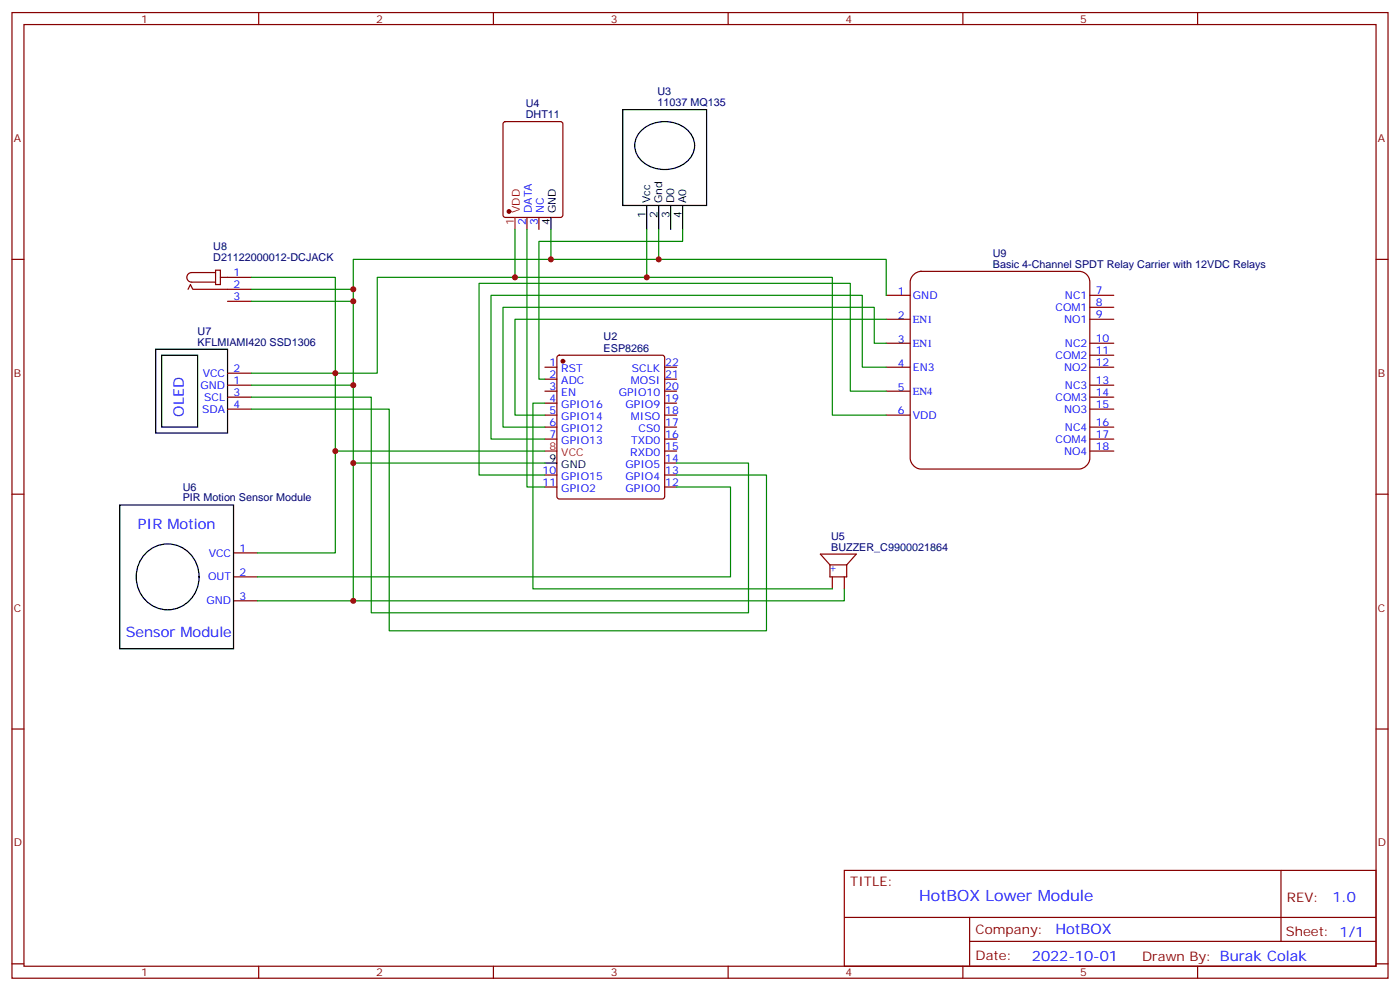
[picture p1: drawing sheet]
<svg xmlns="http://www.w3.org/2000/svg" width="412mm" height="292mm" viewBox="0 0 412 292" stroke-linecap="round" stroke-linejoin="round" font-family="sans-serif">
<g fill="none" stroke="#870000" stroke-width=".35">
<path d="M3.5 3.7h405.4v284.3h-405.4zM7.1 7.2h398.2v277.3h-398.2zM76.2 3.7v3.5M145.3 3.7v3.5M214.5 3.7v3.5M283.6 3.7v3.5M352.8 3.7v3.5M148.4 36l.5-.2h16.2l.7 .4v27.1l-.5 .7h-16.4l-.7-.4v-27.1zM3.5 76.4h3.6M63.5 79.6h1.4v4.2h-1.4zM155.2 64v3.6M158.7 64v3.6"/>
<path d="M405.3 76.4h3.6M55.4 85.2l.7-1.4 .7 1.4h17.3M63.5 80.3h-7.1a1.41 1.41 0 0 0-1.4 1.4 1.41 1.41 0 0 0 1.4 1.4h7.1M64.9 81.7h9.2M67 88.7h7.1M67 113.4h7.1M67 109.9h7.1M67 116.9h7.1M160.5 108.1h3.5M160.5 111.7h3.5M160.5 115.2h3.5M160.5 118.7h3.5"/>
<path d="M164.3 104.8l.4-.2h30.4l.5 .2 .2 .5v40.9l-.2 .5-.5 .2h-30.4l-.5-.2-.2-.5v-40.9zM195.8 108.1h3.5M195.8 111.7h3.5M195.8 115.2h3.5M195.8 118.7h3.5M67 120.5h7.1M160.5 122.2h3.5M160.5 125.8h3.5M160.5 129.3h3.5M160.5 139.9h3.5M195.8 122.2h3.5M195.8 125.8h3.5"/>
<path d="M195.8 129.3h3.5M195.8 139.9h3.5M195.8 136.3h3.5M195.8 132.8h3.5M3.5 145.5h3.6M160.5 143.4h3.5M195.8 143.4h3.5M405.3 145.5h3.6M68.8 169.9h7M68.8 162.8h7M68.8 176.9h7M244.5 166.3v3.6h4.9v-3.6"/>
<path d="M244.5 166.3h4.9M244.5 166.3l-2.8-3.1h10.5l-2.8 3.1M245.2 169.9v3.5M248.7 169.9v3.5M3.5 214.7h3.6M405.3 214.7h3.6M248.7 256.3h156.6v28.2h-156.6zM377.3 256.3v20.9M248.7 270.1h156.5M285.6 277.2h119.6M285.6 270.1v14.2M3.5 283.8h3.6"/>
<path d="M76.2 284.5v3.5M145.3 284.5v3.5M214.5 284.5v3.5M283.6 284.5v3.5M352.8 284.5v3.5M405.3 283.8h3.6"/>
</g>
<g fill="#870000" stroke="#870000" stroke-width=".35">
<circle cx="165.8" cy="106.4" r=".53"/>
<circle cx="149.9" cy="62.3" r=".53"/>
</g>
<path d="M151.7 64v3.6M160.5 132.8h3.5" fill="none" stroke="#f00" stroke-width=".35"/>
<path d="M183.4 32.3h24.7v28.2h-24.7zM188.8 38.6a10 10 0 0 1 15.1 1.5 6.4 6.4 0 0 1-3.7 8.9 9.9 9.9 0 0 1-12.5-3.4 5.9 5.9 0 0 1 1.1-7zM162.3 64v3.6M190.5 60.5v7.1M194 60.5v7.1M197.6 60.5v7.1M201.1 60.5v7.1M45.9 102.8h21.1v24.7h-21.1zM47.6 104.6h10.6v21.2h-10.6zM160.5 136.3h3.5M35.3 148.7h33.5v42.3h-33.5zM43.2 162.6a9.3 9.3 0 0 1 10.7-1.2 9.3 9.3 0 0 1 4.7 9.7 9.2 9.2 0 0 1-9.8 8.4 9.2 9.2 0 0 1-8.7-9.6 9.9 9.9 0 0 1 3.1-7.3z" fill="none" stroke="#000" stroke-width=".35"/>
<path d="M151.7 67.6v14.1h-40.6v28.2h-12.3v52.9h-23M155.2 67.6v75.8h5.3M162.3 67.6v8.8M190.5 67.6v14.1h-38.8M194 67.6v8.8h-89.9v8.8M201.1 67.6v3.5h-42.4v40.6h1.8M74.1 81.7h24.7v28.2h-24.7M74.1 85.2h30v3.5h-30M104.1 88.7v24.7h-30M104.1 113.4v63.5h-28.3M98.8 132.8h61.7M104.1 136.3h56.4" fill="none" stroke="#008700" stroke-width=".35"/>
<path d="M268.9 81.1a3.4 3.4 0 0 1 2.4-1.2h46.6a3.2 3.2 0 0 1 3.1 3.2v51.8a3.4 3.4 0 0 1-3.1 3.2h-46.6a3.4 3.4 0 0 1-3.2-3.2v-51.8l.1-.7z" fill="#fff" stroke="#870000" stroke-width=".35"/>
<g fill="none" stroke="#870000" stroke-width=".35">
<path d="M261.1 94h7M261.1 87h7M321 94h7.1M321 87h7.1M321 90.5h7.1M261.1 108.1h7M261.1 101.1h7M261.1 115.2h7M321 108.1h7.1M321 101.1h7.1M321 104.6h7.1M321 113.4h7.1"/>
<path d="M321 116.9h7.1M261.1 122.2h7M321 120.5h7.1M321 125.8h7.1M321 129.3h7.1M321 132.8h7.1"/>
</g>
<path d="M194 76.4h67.1v10.6M190.5 81.7h54.7v40.5h15.9M261.1 94h-109.4v28.2h8.8M160.5 118.7h-3.5v54.7h88.2M261.1 101.1h-3.6v-10.6h-109.3v35.3h12.3M261.1 108.1h-7.1v-21.1h-109.4v42.3h15.9M261.1 115.2h-10.6v-31.8h-109.4v56.5h19.4M248.7 173.4v3.5h-144.6" fill="none" stroke="#008700" stroke-width=".35"/>
<g fill="#c00">
<circle cx="104.1" cy="88.7" r=".88"/>
<circle cx="98.8" cy="109.9" r=".88"/>
<circle cx="98.8" cy="132.8" r=".88"/>
<circle cx="104.1" cy="113.4" r=".88"/>
<circle cx="104.1" cy="136.3" r=".88"/>
<circle cx="104.1" cy="85.2" r=".88"/>
<circle cx="162.3" cy="76.4" r=".88"/>
<circle cx="151.7" cy="81.7" r=".88"/>
<circle cx="190.5" cy="81.7" r=".88"/>
<circle cx="194" cy="76.4" r=".88"/>
<circle cx="104.1" cy="176.9" r=".88"/>
</g>
<path d="M74.1 116.9h35.3v63.5h111.1v-44.1h-21.2M74.1 120.5h40.6v65.2h111.1v-45.8h-26.5M199.3 143.4h15.9v26.5h-139.4" fill="none" stroke="#008700" stroke-width=".35"/>
<text font-size="4.6" fill="#00f" x="270.8" y="265.3">HotBOX Lower Module</text>
<g font-size="4.2" fill="#00f">
<text x="54.2" y="122.7" transform="rotate(-90 54.2 122.7)">OLED</text>
<text x="40.6" y="155.8">PIR Motion</text>
<text x="37" y="187.5">Sensor Module</text>
<text x="392.5" y="265.6">1.0</text>
<text x="310.9" y="275.1">HotBOX</text>
<text x="304" y="282.9">2022-10-01</text>
</g>
<g font-size="3.9" fill="#800">
<text x="250.5" y="260.9">TITLE:</text>
<text x="379.1" y="265.6">REV:</text>
<text x="287.4" y="275.1">Company:</text>
<text x="378.7" y="275.7">Sheet: 1/1</text>
<text x="287.4" y="282.8">Date:</text>
<text x="336.4" y="282.8">Drawn By: Burak Colak</text>
</g>
<g font-size="3.2" fill="#800">
<text x="41.6" y="6.7">1</text>
<text x="110.8" y="6.7">2</text>
<text x="179.9" y="6.7">3</text>
<text x="249.1" y="6.7">4</text>
<text x="318.2" y="6.7">5</text>
<text x="4.1" y="41.8">A</text>
<text x="405.9" y="41.8">A</text>
<text x="4.1" y="110.9">B</text>
<text x="405.9" y="110.9">B</text>
<text x="4.1" y="180.1">C</text>
<text x="405.9" y="180.1">C</text>
<text x="4.1" y="249.2">D</text>
<text x="405.9" y="249.2">D</text>
<text x="41.6" y="287.5">1</text>
<text x="110.8" y="287.5">2</text>
<text x="179.9" y="287.5">3</text>
<text x="249.1" y="287.5">4</text>
<text x="318.2" y="287.5">5</text>
</g>
<g font-size="3.2" fill="#000080">
<text x="193.7" y="28">U3</text>
<text x="154.9" y="34.7">DHT11</text>
<text x="154.9" y="31.6">U4</text>
<text x="193.7" y="31.2">11037 MQ135</text>
<text x="62.8" y="77">D21122000012-DCJACK</text>
<text x="62.8" y="73.8">U8</text>
<text x="292.5" y="75.6">U9</text>
<text x="292.5" y="78.8">Basic 4-Channel SPDT Relay Carrier with 12VDC Relays</text>
<text x="58.2" y="101.8">KFLMIAMI420 SSD1306</text>
<text x="58.2" y="98.6">U7</text>
<text x="177.8" y="100.2">U2</text>
<text x="177.8" y="103.5">ESP8266</text>
<text x="53.8" y="147.6">PIR Motion Sensor Module</text>
<text x="53.8" y="144.5">U6</text>
<text x="244.8" y="158.9">U5</text>
<text x="244.8" y="162.1">BUZZER_C9900021864</text>
</g>
<g font-size="3.2">
<text x="191.6" y="59.8" transform="rotate(-90 191.6 59.8)">Vcc</text>
<text x="195.1" y="59.8" transform="rotate(-90 195.1 59.8)">Gnd</text>
<text x="198.6" y="59.8" transform="rotate(-90 198.6 59.8)">D0</text>
<text x="202.1" y="59.8" transform="rotate(-90 202.1 59.8)">A0</text>
<text x="163.7" y="62.7" transform="rotate(-90 163.7 62.7)">GND</text>
<text x="190.1" y="64.3" transform="rotate(-90 190.1 64.3)">1</text>
<text x="193.7" y="64.3" transform="rotate(-90 193.7 64.3)">2</text>
<text x="197.2" y="64.3" transform="rotate(-90 197.2 64.3)">3</text>
<text x="200.7" y="64.3" transform="rotate(-90 200.7 64.3)">4</text>
<text x="161.9" y="66.2" transform="rotate(-90 161.9 66.2)">4</text>
<text x="161.9" y="136">9</text>
<text x="165.3" y="137.8">GND</text>
</g>
<g font-size="3.2" fill="#f00">
<text x="153.1" y="62.7" transform="rotate(-90 153.1 62.7)">VDD</text>
<text x="151.3" y="66.2" transform="rotate(-90 151.3 66.2)">1</text>
<text x="161.9" y="132.5">8</text>
<text x="165.3" y="134.2">VCC</text>
</g>
<g font-size="3.2" fill="#00f">
<text x="156.6" y="62.7" transform="rotate(-90 156.6 62.7)">DATA</text>
<text x="160.2" y="62.7" transform="rotate(-90 160.2 62.7)">NC</text>
<text x="154.9" y="66.2" transform="rotate(-90 154.9 66.2)">2</text>
<text x="158.4" y="66.2" transform="rotate(-90 158.4 66.2)">3</text>
<text x="68.8" y="81.3">1</text>
<text x="68.8" y="88.4">3</text>
<text x="68.8" y="84.8">2</text>
<text x="264.4" y="86.8">1</text>
<text x="268.9" y="88.2">GND</text>
<text x="313.7" y="88">NC1</text>
<text x="322.8" y="86.6">7</text>
<text x="264.4" y="93.8">2</text>
<text x="268.9" y="95.2">EN1</text>
<text x="310.9" y="91.5">COM1</text>
<text x="313.4" y="95.1">NO1</text>
<text x="322.8" y="90.1">8</text>
<text x="322.8" y="93.7">9</text>
<text x="264.4" y="100.9">3</text>
<text x="322.8" y="100.7">10</text>
<text x="161.9" y="107.8">1</text>
<text x="196" y="107.8">22</text>
<text x="264.4" y="107.9">4</text>
<text x="268.9" y="102.3">EN1</text>
<text x="310.9" y="105.7">COM2</text>
<text x="313.7" y="102.1">NC2</text>
<text x="322.8" y="104.2">11</text>
<text x="322.8" y="107.8">12</text>
<text x="59.7" y="110.9">VCC</text>
<text x="68.8" y="113.1">1</text>
<text x="68.8" y="109.5">2</text>
<text x="161.9" y="111.3">2</text>
<text x="165.3" y="109.5">RST</text>
<text x="165.3" y="113.1">ADC</text>
<text x="185.8" y="113.1">MOSI</text>
<text x="186.1" y="109.5">SCLK</text>
<text x="196" y="111.3">21</text>
<text x="268.9" y="109.3">EN3</text>
<text x="313.4" y="109.2">NO2</text>
<text x="322.8" y="113.1">13</text>
<text x="59" y="114.5">GND</text>
<text x="60.2" y="118">SCL</text>
<text x="68.8" y="116.6">3</text>
<text x="161.9" y="114.8">3</text>
<text x="161.9" y="118.4">4</text>
<text x="165.3" y="116.6">EN</text>
<text x="182.2" y="116.6">GPIO10</text>
<text x="196" y="118.4">19</text>
<text x="196" y="114.8">20</text>
<text x="264.4" y="115">5</text>
<text x="268.9" y="116.4">EN4</text>
<text x="310.9" y="118">COM3</text>
<text x="313.7" y="114.5">NC3</text>
<text x="322.8" y="116.6">14</text>
<text x="59.5" y="121.5">SDA</text>
<text x="68.8" y="120.1">4</text>
<text x="161.9" y="121.9">5</text>
<text x="161.9" y="125.4">6</text>
<text x="165.3" y="120.1">GPIO16</text>
<text x="165.3" y="123.6">GPIO14</text>
<text x="184.3" y="120.1">GPIO9</text>
<text x="185.8" y="123.6">MISO</text>
<text x="196" y="125.4">17</text>
<text x="196" y="121.9">18</text>
<text x="264.4" y="122">6</text>
<text x="268.9" y="123.5">VDD</text>
<text x="313.4" y="121.5">NO3</text>
<text x="322.8" y="120.1">15</text>
<text x="322.8" y="125.4">16</text>
<text x="161.9" y="128.9">7</text>
<text x="165.3" y="127.2">GPIO12</text>
<text x="165.3" y="130.7">GPIO13</text>
<text x="185.9" y="130.7">TXD0</text>
<text x="188.1" y="127.2">CS0</text>
<text x="196" y="128.9">16</text>
<text x="310.9" y="130.4">COM4</text>
<text x="313.7" y="126.8">NC4</text>
<text x="322.8" y="128.9">17</text>
<text x="184.3" y="137.8">GPIO5</text>
<text x="185.6" y="134.2">RXD0</text>
<text x="196" y="136">14</text>
<text x="196" y="132.5">15</text>
<text x="313.4" y="133.9">NO4</text>
<text x="322.8" y="132.5">18</text>
<text x="159.8" y="139.5">10</text>
<text x="159.8" y="143.1">11</text>
<text x="165.3" y="141.3">GPIO15</text>
<text x="184.3" y="141.3">GPIO4</text>
<text x="196" y="143.1">12</text>
<text x="196" y="139.5">13</text>
<text x="165.3" y="144.8">GPIO2</text>
<text x="184.3" y="144.8">GPIO0</text>
<text x="61.5" y="163.9">VCC</text>
<text x="70.6" y="162.5">1</text>
<text x="61.3" y="170.9">OUT</text>
<text x="70.6" y="169.5">2</text>
<text x="246.2" y="168.8" transform="rotate(-90 246.2 168.8)">+</text>
<text x="60.8" y="178">GND</text>
<text x="70.6" y="176.6">3</text>
</g>
</svg>
